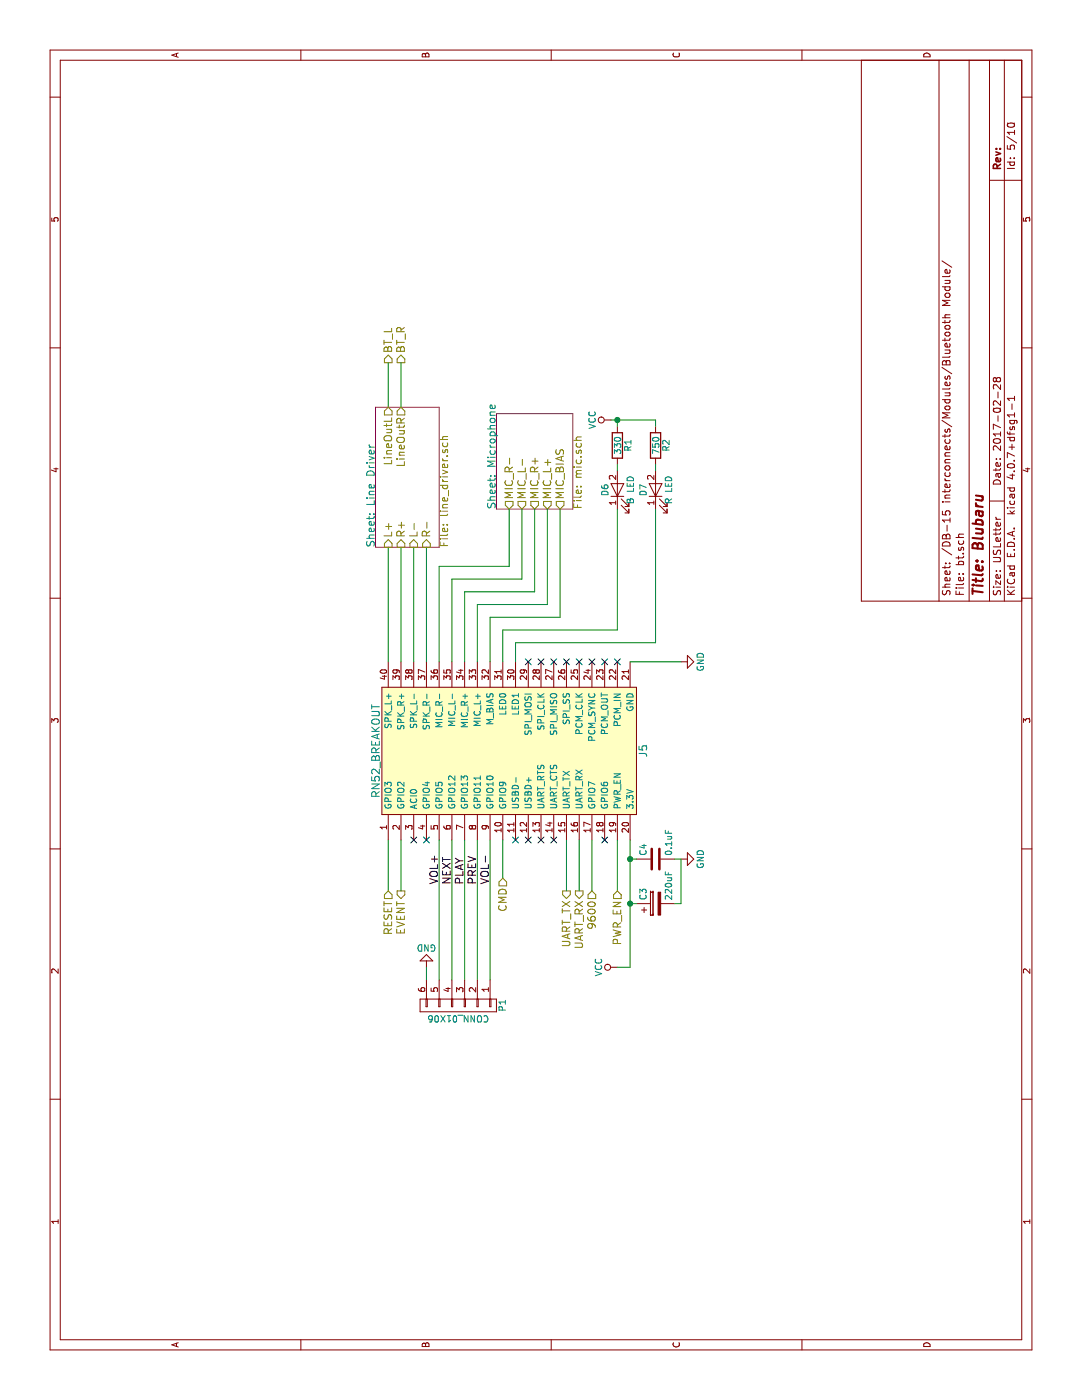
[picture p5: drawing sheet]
EESchema Schematic File Version 2
LIBS:power
LIBS:device
LIBS:transistors
LIBS:conn
LIBS:linear
LIBS:regul
LIBS:74xx
LIBS:cmos4000
LIBS:adc-dac
LIBS:memory
LIBS:xilinx
LIBS:microcontrollers
LIBS:dsp
LIBS:microchip
LIBS:analog_switches
LIBS:motorola
LIBS:texas
LIBS:intel
LIBS:audio
LIBS:interface
LIBS:digital-audio
LIBS:philips
LIBS:display
LIBS:cypress
LIBS:siliconi
LIBS:opto
LIBS:atmel
LIBS:contrib
LIBS:valves
LIBS:blubaru
LIBS:relays
LIBS:switches
LIBS:blubaru-cache
EELAYER 25 0
EELAYER END
$Descr USLetter 11000 8500
encoding utf-8
Sheet 5 10
Title "Blubaru"
Date "2017-02-28"
Rev ""
Comp ""
Comment1 ""
Comment2 ""
Comment3 ""
Comment4 ""
$EndDescr
$Comp
L RN52_BREAKOUT J5
U 1 1
P 5100 2950
F 0 "J5" H 5100 850 60  0000 C CNN
F 1 "RN52_BREAKOUT" H 5100 2950 60  0000 C CNN
F 2 "blubaru:RN52_Breakout" H 5100 2950 60  0001 C CNN
F 3 "http://ww1.microchip.com/downloads/en/DeviceDoc/70005120A.pdf" H 5100 2950 60  0001 C CNN
	1    5100 2950
	1    0    0    -1  
$EndComp
$Comp
L GND #PWR017
U 1 1
P 5800 5350
F 0 "#PWR017" H 5800 5100 50  0001 C CNN
F 1 "GND" H 5800 5200 50  0000 C CNN
F 2 "" H 5800 5350 50  0000 C CNN
F 3 "" H 5800 5350 50  0000 C CNN
	1    5800 5350
	1    0    0    -1  
$EndComp
$Comp
L VCC #PWR018
U 1 1
P 3400 4850
F 0 "#PWR018" H 3400 4700 50  0001 C CNN
F 1 "VCC" H 3400 5000 50  0000 C CNN
F 2 "" H 3400 4850 50  0000 C CNN
F 3 "" H 3400 4850 50  0000 C CNN
	1    3400 4850
	1    0    0    -1  
$EndComp
NoConn ~ 4400 3250
NoConn ~ 4400 3350
Text Label 4050 3450 0    60   ~ 0
VOL+
Text Label 4050 3550 0    60   ~ 0
NEXT
Text Label 4050 3650 0    60   ~ 0
PLAY
Text Label 4050 3750 0    60   ~ 0
PREV
Text Label 4050 3850 0    60   ~ 0
VOL-
NoConn ~ 4400 4050
NoConn ~ 4400 4150
NoConn ~ 4400 4250
NoConn ~ 4400 4350
NoConn ~ 4400 4750
NoConn ~ 5800 4850
NoConn ~ 5800 4750
NoConn ~ 5800 4650
NoConn ~ 5800 4550
NoConn ~ 5800 4450
NoConn ~ 5800 4350
NoConn ~ 5800 4250
NoConn ~ 5800 4150
$Comp
L C C4
U 1 1
P 4250 5150
F 0 "C4" H 4275 5250 50  0000 L CNN
F 1 "0.1uF" H 4275 5050 50  0000 L CNN
F 2 "blubaru:C_Disc_D4.0mm_W2.6mm_P2.50mm" H 4288 5000 50  0001 C CNN
F 3 "http://www.vishay.com/docs/45171/kseries.pdf" H 4250 5150 50  0001 C CNN
	1    4250 5150
	1    0    0    -1  
$EndComp
Wire Wire Line
	3300 3450 4400 3450
Wire Wire Line
	3300 3550 4400 3550
Wire Wire Line
	3300 3650 4400 3650
Wire Wire Line
	3300 3750 4400 3750
Wire Wire Line
	3300 3850 4400 3850
Wire Wire Line
	5800 4950 5800 5350
$Comp
L CONN_01X06 P1
U 1 1
P 3100 3600
F 0 "P1" H 3100 3950 50  0000 C CNN
F 1 "CONN_01X06" V 3200 3600 50  0000 C CNN
F 2 "Pin_Headers:Pin_Header_Straight_1x06_Pitch2.54mm" H 3100 3600 50  0001 C CNN
F 3 "http://www.chipquik.com/datasheets/HDR100IMP40M-G-V-TH.pdf" H 3100 3600 50  0001 C CNN
	1    3100 3600
	-1   0    0    1   
$EndComp
$Comp
L GND #PWR019
U 1 1
P 3400 3350
F 0 "#PWR019" H 3400 3100 50  0001 C CNN
F 1 "GND" H 3400 3200 50  0000 C CNN
F 2 "" H 3400 3350 50  0000 C CNN
F 3 "" H 3400 3350 50  0000 C CNN
	1    3400 3350
	0    -1   -1   0   
$EndComp
Wire Wire Line
	5800 3050 6700 3050
Wire Wire Line
	5800 3150 6700 3150
Wire Wire Line
	5800 3250 6700 3250
Wire Wire Line
	5800 3350 6700 3350
$Sheet
S 7000 3900 750  600 
U 58AE7D2D
F0 "Microphone" 60
F1 "mic.sch" 60
F2 "MIC_R-" O L 7000 4000 60 
F3 "MIC_L-" O L 7000 4100 60 
F4 "MIC_R+" O L 7000 4200 60 
F5 "MIC_L+" O L 7000 4300 60 
F6 "MIC_BIAS" O L 7000 4400 60 
$EndSheet
Text HLabel 8150 3050 2    60   Output ~ 0
BT_L
Text HLabel 8150 3150 2    60   Output ~ 0
BT_R
Wire Wire Line
	7800 3050 8150 3050
Wire Wire Line
	7800 3150 8150 3150
Text HLabel 4000 4450 0    60   Output ~ 0
UART_TX
Text HLabel 4000 4550 0    60   Output ~ 0
UART_RX
Wire Wire Line
	4400 4450 4000 4450
Wire Wire Line
	4400 4550 4000 4550
Text HLabel 4100 3950 0    60   Input ~ 0
CMD
Text HLabel 4000 3150 0    60   Output ~ 0
EVENT
Wire Wire Line
	4100 3950 4400 3950
Wire Wire Line
	5800 3450 6550 3450
Wire Wire Line
	5800 3550 6450 3550
Wire Wire Line
	5800 3650 6350 3650
Wire Wire Line
	5800 3750 6250 3750
Wire Wire Line
	5800 3850 6150 3850
Wire Wire Line
	6550 3450 6550 4000
Wire Wire Line
	6550 4000 7000 4000
Wire Wire Line
	6450 3550 6450 4100
Wire Wire Line
	6450 4100 7000 4100
Wire Wire Line
	6350 3650 6350 4200
Wire Wire Line
	6350 4200 7000 4200
Wire Wire Line
	6250 3750 6250 4300
Wire Wire Line
	6250 4300 7000 4300
Wire Wire Line
	6150 3850 6150 4400
Wire Wire Line
	6150 4400 7000 4400
$Sheet
S 6700 2950 1100 500 
U 590D0DAE
F0 "Line Driver" 60
F1 "line_driver.sch" 60
F2 "LineOutR" O R 7800 3150 60 
F3 "LineOutL" O R 7800 3050 60 
F4 "L-" I L 6700 3250 60 
F5 "L+" I L 6700 3050 60 
F6 "R-" I L 6700 3350 60 
F7 "R+" I L 6700 3150 60 
$EndSheet
Connection ~ 4250 4950
Wire Wire Line
	3400 4950 4400 4950
$Comp
L GND #PWR020
U 1 1
P 4250 5350
F 0 "#PWR020" H 4250 5100 50  0001 C CNN
F 1 "GND" H 4250 5200 50  0000 C CNN
F 2 "" H 4250 5350 50  0001 C CNN
F 3 "" H 4250 5350 50  0001 C CNN
	1    4250 5350
	1    0    0    -1  
$EndComp
Wire Wire Line
	4250 5300 4250 5350
$Comp
L CP C3
U 1 1
P 3900 5150
F 0 "C3" H 3925 5250 50  0000 L CNN
F 1 "220uF" H 3925 5050 50  0000 L CNN
F 2 "blubaru:CP_Radial_D6.3mm_P2.50mm" H 3938 5000 50  0001 C CNN
F 3 "http://www.nichicon.co.jp/english/products/pdfs/e-usw.pdf" H 3900 5150 50  0001 C CNN
	1    3900 5150
	1    0    0    -1  
$EndComp
Wire Wire Line
	3900 5000 3900 4950
Wire Wire Line
	3900 5300 3900 5350
Wire Wire Line
	3900 5350 4250 5350
Wire Wire Line
	3400 4850 3400 4950
Connection ~ 3900 4950
Wire Wire Line
	3300 3350 3400 3350
Wire Wire Line
	4400 4650 4000 4650
Wire Wire Line
	4400 4850 4000 4850
Wire Wire Line
	4400 3150 4000 3150
Wire Wire Line
	4400 3050 4000 3050
Text HLabel 4000 3050 0    60   Input ~ 0
RESET
Text HLabel 4000 4650 0    60   Input ~ 0
9600
Text HLabel 4000 4850 0    60   Input ~ 0
PWR_EN
Wire Wire Line
	4250 4950 4250 5000
$Comp
L LED D6
U 1 1
P 7150 4850
F 0 "D6" H 7150 4950 50  0000 C CNN
F 1 "B LED" H 7150 4750 50  0000 C CNN
F 2 "blubaru:LED_D3.0mm_Horizontal_O1.27mm_Z6.0mm" H 7150 4850 50  0001 C CNN
F 3 "http://www.kingbrightusa.com/images/catalog/SPEC/WP710A10LVBC-D.pdf" H 7150 4850 50  0001 C CNN
F 4 "https://www.bivar.com/portals/0/products/H-10XC-X.pdf" H 7150 4850 60  0001 C CNN "Holder datasheet"
	1    7150 4850
	1    0    0    -1  
$EndComp
$Comp
L LED D7
U 1 1
P 7150 5150
F 0 "D7" H 7150 5250 50  0000 C CNN
F 1 "R LED" H 7150 5050 50  0000 C CNN
F 2 "blubaru:LED_D3.0mm_Horizontal_O1.27mm_Z6.0mm" H 7150 5150 50  0001 C CNN
F 3 "http://www.kingbrightusa.com/images/catalog/SPEC/WP710A10LSECK-J3.pdf" H 7150 5150 50  0001 C CNN
F 4 "https://www.bivar.com/portals/0/products/H-10XC-X.pdf" H 7150 5150 60  0001 C CNN "Holder datasheet"
	1    7150 5150
	1    0    0    -1  
$EndComp
$Comp
L R R1
U 1 1
P 7500 4850
F 0 "R1" V 7580 4850 50  0000 C CNN
F 1 "330" V 7500 4850 50  0000 C CNN
F 2 "Resistors_THT:R_Axial_DIN0204_L3.6mm_D1.6mm_P5.08mm_Horizontal" V 7430 4850 50  0001 C CNN
F 3 "https://www.seielect.com/Catalog/SEI-CF_CFM.pdf" H 7500 4850 50  0001 C CNN
	1    7500 4850
	0    1    1    0   
$EndComp
$Comp
L R R2
U 1 1
P 7500 5150
F 0 "R2" V 7580 5150 50  0000 C CNN
F 1 "750" V 7500 5150 50  0000 C CNN
F 2 "Resistors_THT:R_Axial_DIN0204_L3.6mm_D1.6mm_P5.08mm_Horizontal" V 7430 5150 50  0001 C CNN
F 3 "https://www.seielect.com/Catalog/SEI-CF_CFM.pdf" H 7500 5150 50  0001 C CNN
	1    7500 5150
	0    1    1    0   
$EndComp
Wire Wire Line
	7300 4850 7350 4850
Wire Wire Line
	7300 5150 7350 5150
$Comp
L VCC #PWR021
U 1 1
P 7700 4800
F 0 "#PWR021" H 7700 4650 50  0001 C CNN
F 1 "VCC" H 7700 4950 50  0000 C CNN
F 2 "" H 7700 4800 50  0001 C CNN
F 3 "" H 7700 4800 50  0001 C CNN
	1    7700 4800
	1    0    0    -1  
$EndComp
Wire Wire Line
	7700 4800 7700 5150
Wire Wire Line
	7700 5150 7650 5150
Wire Wire Line
	7650 4850 7700 4850
Connection ~ 7700 4850
Wire Wire Line
	7000 4850 6050 4850
Wire Wire Line
	6050 4850 6050 3950
Wire Wire Line
	6050 3950 5800 3950
Wire Wire Line
	7000 5150 5950 5150
Wire Wire Line
	5950 5150 5950 4050
Wire Wire Line
	5950 4050 5800 4050
$EndSCHEMATC
